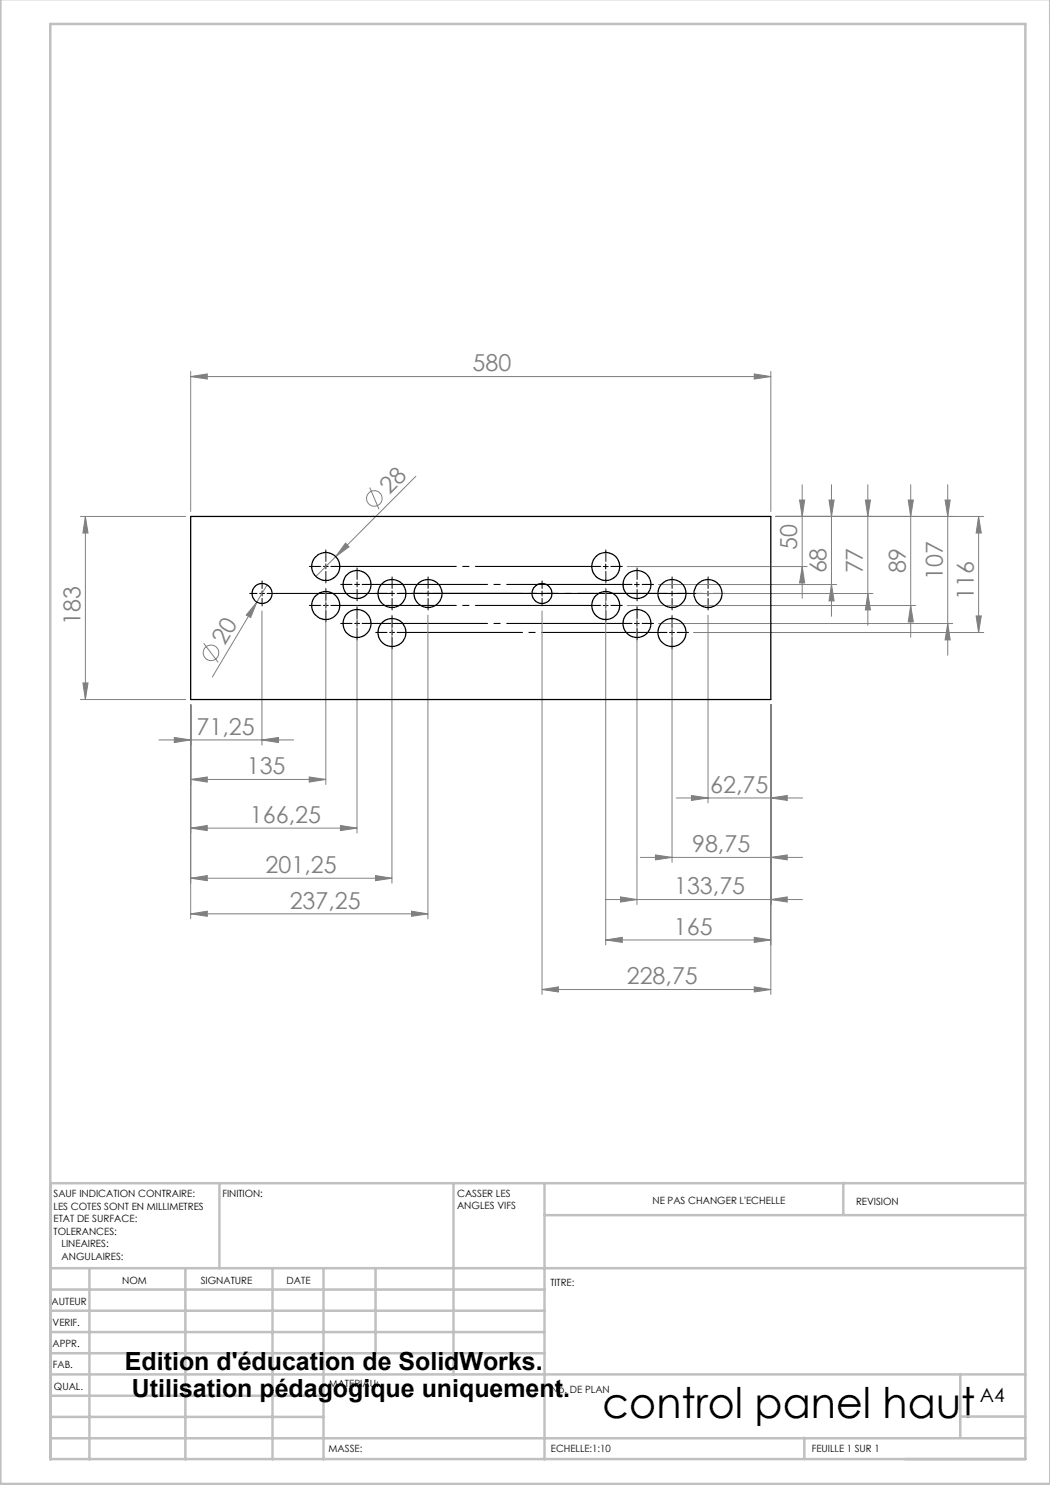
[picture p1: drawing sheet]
<svg xmlns="http://www.w3.org/2000/svg" width="210mm" height="297mm" viewBox="0 0 210 297" stroke-linecap="round" stroke-linejoin="round" font-family="sans-serif">
<g fill="none" stroke="#808080" stroke-width=".2">
<path d="M38.1 75.3l3.4-.5v1zM38.1 74.3v28M38.1 75.3h116.1M150.8 74.8l3.4 .5-3.4 .5zM154.2 74.3v28M73.9 97.5l1.9 4.4M83.2 95.2l-20 20.1M160.4 96.9v22.8M166.3 96.9v26.4M173.6 96.9v28.2M182.1 96.9v30.6M189.5 96.9v34.2"/>
<path d="M16.1 103.3h21M17.1 103.3l.5 3.3h-1zM17.1 103.3v36.6M53.4 117l-2 3.4M65.2 117.6v39.3M69.1 108.6l.7 .8-2.7 1.9zM121.1 117.6v71.4M125.4 113.3h36M131.7 116.9h35.6M139.3 118.7h35.3M155.2 103.3h41.5M159.9 100h1l-.5 3.3z"/>
<path d="M160.4 113.3l.5 3.3h-1zM165.8 100h1l-.5 3.3zM166.3 116.9l.5 3.3h-1zM173.1 100h1l-.5 3.3zM173.6 118.7l.5 3.3h-1zM181.6 100h1.1l-.6 3.3zM189 100h1l-.5 3.3zM195.7 103.3l.6 3.3h-1.1zM195.7 103.3v23.2M16.1 139.9h21M16.6 136.6h1l-.5 3.3zM40.7 128.7l2.9 3.8"/>
<path d="M51.4 120.4l-1.3 3.1-.9-.5zM51.4 120.4l-8.9 15M52.4 122.2v26.8M71.4 121.2v45.4M78.4 123v53.6M85.6 123v60.8M108.4 122.2v76.7M125.4 121.1h57.8M127.4 121.2v59.7M131.7 124.7h58.8M134.4 123v49.5M138.7 126.5h58"/>
<path d="M141.6 123v37.6M182.1 121.1l.6 3.3h-1.1zM189.5 124.7l.5 3.3h-1zM195.2 123.2h1.1l-.6 3.3zM31.8 148h26.9M34.9 147.5l3.2 .5-3.2 .5zM38.1 155.9l3.4-.5v1zM38.1 140.9v42.9M38.1 155.9h27.1M52.4 148l3.3-.5v1zM61.8 155.4l3.4 .5-3.4 .5zM135.3 159.6h25.2"/>
<path d="M138.3 159.1l3.3 .5-3.3 .5zM154.2 159.6l3.2-.5v1zM154.2 140.9v58M38.1 165.6l3.4-.5v1zM38.1 175.6l3.4-.5v1zM38.1 165.6h33.3M38.1 175.6h40.3M68.1 165.1l3.3 .5-3.3 .5zM75.1 175.1l3.3 .5-3.3 .5zM121 179.9h39.5M124.1 179.4l3.3 .5-3.3 .5zM128.1 171.5h32.4"/>
<path d="M131.1 171l3.3 .5-3.3 .5zM154.2 171.5l3.2-.5v1zM154.2 179.9l3.2-.5v1zM38.1 182.8l3.4-.6v1.1zM38.1 182.8h47.5M82.3 182.2l3.3 .6-3.3 .5zM108.4 197.9l3.3-.5v1zM108.4 197.9h45.8M121.1 188l3.4-.5v1zM121.1 188h33.1M150.8 187.5l3.4 .5-3.4 .5zM150.8 197.4l3.4 .5-3.4 .5z"/>
<circle cx="74.9" cy="99.7" r="1.55"/>
<circle cx="42.2" cy="130.6" r="1.56"/>
</g>
<g fill="none" stroke="#000" stroke-width=".2" stroke-dasharray="30.5 1.3 1.3 1.3">
<path d="M51.4 118.7h-1.5M52.4 118.7v.5M52.4 118.7h.5M52.4 118.7v-.5M52.4 118.7h-.5M52.4 119.7v1.5M52.4 117.7v-1.5M64.2 113.3h-2.3M65.2 113.3v.5M65.2 113.3h.5M65.2 113.3v-.5M65.2 113.3h-.5"/>
<path d="M65.2 114.3v2.3M65.2 112.3v-2.3M70.4 116.9h-2.3M71.4 116.9v.5M71.4 116.9h.5M71.4 116.9v-.5M71.4 116.9h-.5M71.4 117.9v2.3M71.4 115.9v-2.3M77.4 118.7h-2.3M78.4 118.7v.5M78.4 118.7h.5"/>
<path d="M78.4 118.7v-.5M78.4 118.7h-.5M78.4 119.7v2.3M78.4 117.7v-2.3M84.6 118.7h-2.3M85.6 118.7v.5M85.6 118.7h.5M85.6 118.7v-.5M85.6 118.7h-.5M85.6 119.7v2.3M85.6 117.7v-2.3M108.4 119.7v1.5"/>
<path d="M108.4 117.7v-1.5M109.4 118.7h1.5M121.2 114.3v2.3M121.2 112.3v-2.3M122.2 113.3h2.3M127.4 117.9v2.3M127.4 115.9v-2.3M128.4 116.9h2.3M134.4 119.7v2.3M134.4 117.7v-2.3M135.4 118.7h2.3M141.6 119.7v2.3"/>
<path d="M141.6 117.7v-2.3M142.6 118.7h2.3M64.2 121.1h-2.3M65.2 121.1v.5M65.2 121.1h.5M65.2 121.1v-.5M65.2 121.1h-.5M65.2 122.1v2.3M65.2 120.1v-2.3M70.4 124.7h-2.3M71.4 124.7v.5M71.4 124.7h.5"/>
<path d="M71.4 124.7v-.5M71.4 124.7h-.5M71.4 125.7v2.3M71.4 123.7v-2.3M77.4 126.5h-2.3M78.4 126.5v.5M78.4 126.5h.5M78.4 126.5v-.5M78.4 126.5h-.5M78.4 127.5v2.3M78.4 125.5v-2.3M121.2 122.1v2.3"/>
<path d="M121.2 120.1v-2.3M122.2 121.1h2.3M127.4 125.7v2.3M127.4 123.7v-2.3M128.4 124.7h2.3M134.4 127.5v2.3M134.4 125.5v-2.3M135.4 126.5h2.3"/>
</g>
<path d="M107.4 118.7h-54M120.2 113.3h-54M126.4 116.9h-54M133.4 118.7h-54M140.6 118.7h-54M120.2 121.1h-54M126.4 124.7h-54M133.4 126.5h-54" fill="none" stroke="#000" stroke-width=".2" stroke-dasharray="30.5 1.3 1.3 1.3" stroke-dashoffset="5.4"/>
<g fill="none" stroke="#000" stroke-width=".2">
<path d="M107.9 118.7h1M108.4 118.2v1M120.7 113.3h.9M121.1 112.8v1M126.9 116.9h1M127.4 116.4v1M133.9 118.7h1M134.4 118.2v1M141.1 118.7h1M141.6 118.2v1M120.7 121.1h.9M121.1 120.6v1"/>
<path d="M126.9 124.7h1M127.4 124.2v1M133.9 126.5h1M134.4 126v1"/>
</g>
<g fill="none" stroke="#c0c0c0" stroke-width=".5">
<path d="M.1 -.1v296.9h209.9v-296.9M10.1 4.8h195v287h-195zM43.9 236.6v17M90.7 236.6v38.3M108.9 236.6v55.3M168.7 236.6v6.3M205.1 236.6h-195v55.3M10.1 253.6h195M10.1 257.9h98.8M17.9 253.6v38.3M37.1 253.6v38.3M54.5 253.6v38.3"/>
<path d="M64.7 253.6v38.3M75.1 253.6v17M108.9 243h96.2M10.1 270.6h98.8M10.1 266.4h98.8M10.1 262.1h98.8M10.1 279.1h54.6M10.1 274.9h195M192.1 274.8v12.7M10.1 287.7h195M10.1 283.4h54.6M160.9 287.5v4.3"/>
<path d="M192.1 283.3h13"/>
</g>
<g fill="#808080">
<path d="M69.1 108.6l.7 .8-2.7 1.9z"/>
<path d="M51.4 120.4l-1.3 3.1-.9-.5z"/>
<path d="M150.8 74.8l3.4 .5-3.4 .5zM38.1 75.3l3.4-.5v1zM154.2 159.6l3.2-.5v1zM138.3 159.1l3.3 .5-3.3 .5zM154.2 171.5l3.2-.5v1zM131.1 171l3.3 .5-3.3 .5zM154.2 179.9l3.2-.5v1zM124.1 179.4l3.3 .5-3.3 .5zM150.8 187.5l3.4 .5-3.4 .5zM121.1 188l3.4-.5v1zM150.8 197.4l3.4 .5-3.4 .5zM108.4 197.9l3.3-.5v1z"/>
<path d="M34.9 147.5l3.2 .5-3.2 .5zM52.4 148l3.3-.5v1zM38.1 155.9l3.4-.5v1zM61.8 155.4l3.4 .5-3.4 .5zM38.1 165.6l3.4-.5v1zM68.1 165.1l3.3 .5-3.3 .5zM38.1 175.6l3.4-.5v1zM75.1 175.1l3.3 .5-3.3 .5zM38.1 182.8l3.4-.6v1.1zM82.3 182.2l3.3 .6-3.3 .5z"/>
<path d="M189.5 124.7l.5 3.3h-1zM189 100h1l-.5 3.3zM195.2 123.2h1.1l-.6 3.3zM195.7 103.3l.6 3.3h-1.1z"/>
<path d="M17.1 103.3l.5 3.3h-1zM16.6 136.6h1l-.5 3.3zM159.9 100h1l-.5 3.3zM160.4 113.3l.5 3.3h-1zM165.8 100h1l-.5 3.3zM166.3 116.9l.5 3.3h-1zM173.1 100h1l-.5 3.3zM173.6 118.7l.5 3.3h-1zM181.6 100h1.1l-.6 3.3zM182.1 121.1l.6 3.3h-1.1z"/>
</g>
<g fill="none" stroke="#000" stroke-width=".25">
<path d="M38.1 103.3h116.1v36.6h-116.1z"/>
<circle cx="52.4" cy="118.7" r="2"/>
<circle cx="65.1" cy="113.3" r="2.79"/>
<circle cx="71.4" cy="116.9" r="2.8"/>
<circle cx="78.4" cy="118.7" r="2.8"/>
<circle cx="85.6" cy="118.7" r="2.8"/>
<circle cx="108.4" cy="118.7" r="2"/>
<circle cx="121.2" cy="113.3" r="2.79"/>
<circle cx="127.4" cy="116.9" r="2.8"/>
<circle cx="134.4" cy="118.7" r="2.8"/>
<circle cx="141.6" cy="118.7" r="2.82"/>
<circle cx="65.1" cy="121.1" r="2.8"/>
<circle cx="71.4" cy="124.7" r="2.8"/>
<circle cx="78.4" cy="126.5" r="2.8"/>
<circle cx="121.2" cy="121.1" r="2.8"/>
<circle cx="127.4" cy="124.7" r="2.8"/>
<circle cx="134.4" cy="126.5" r="2.8"/>
</g>
<text font-size="8.5" x="120.5" y="283.5">control panel haut</text>
<g font-size="5">
<text x="25" y="273.9">Edition d'éducation de SolidWorks.</text>
<text x="26.4" y="279.4">Utilisation pédagogique uniquement.</text>
</g>
<g font-size="4.7" fill="#808080">
<text x="94.5" y="74.3">580</text>
<text x="77.9" y="99.1" transform="rotate(-45 77.9 99.1)">28</text>
<text x="159.4" y="110.1" transform="rotate(-90 159.4 110.1)">50</text>
<text x="165.3" y="114.7" transform="rotate(-90 165.3 114.7)">68</text>
<text x="172.6" y="114.7" transform="rotate(-90 172.6 114.7)">77</text>
<text x="181.2" y="114.7" transform="rotate(-90 181.2 114.7)">89</text>
<text x="188.5" y="116" transform="rotate(-90 188.5 116)">107</text>
<text x="194.7" y="119.9" transform="rotate(-90 194.7 119.9)">116</text>
<text x="16.1" y="124.9" transform="rotate(-90 16.1 124.9)">183</text>
<text x="45" y="129.2" transform="rotate(-59 45 129.2)">20</text>
<text x="39.3" y="147">71,25</text>
<text x="49.4" y="154.9">135</text>
<text x="142.1" y="158.6">62,75</text>
<text x="50" y="164.6">166,25</text>
<text x="138.4" y="170.5">98,75</text>
<text x="53.1" y="174.6">201,25</text>
<text x="134.8" y="178.9">133,75</text>
<text x="57.9" y="181.7">237,25</text>
<text x="134.8" y="186.9">165</text>
<text x="125.4" y="196.9">228,75</text>
</g>
<text font-size="3.9" x="196" y="280.4">A4</text>
<g font-size="2">
<text x="10.7" y="239.5">SAUF INDICATION CONTRAIRE:</text>
<text x="44.5" y="239.5">FINITION:</text>
<text x="91.4" y="239.4">CASSER LES</text>
<text x="10.7" y="242">LES COTES SONT EN MILLIMETRES</text>
<text x="10.7" y="244.5">ETAT DE SURFACE:</text>
<text x="91.4" y="241.9">ANGLES VIFS</text>
<text x="130.5" y="240.8">NE PAS CHANGER L'ECHELLE</text>
<text x="171.2" y="241">REVISION</text>
<text x="10.7" y="247">TOLERANCES:</text>
<text x="12.3" y="249.5">LINEAIRES:</text>
<text x="12.3" y="252">ANGULAIRES:</text>
<text x="24.4" y="256.9">NOM</text>
<text x="40.1" y="256.8">SIGNATURE</text>
<text x="57.3" y="256.8">DATE</text>
<text x="110.1" y="257.1">TITRE:</text>
<text x="10.3" y="260.9">AUTEUR</text>
<text x="10.5" y="269.3">APPR.</text>
<text x="10.5" y="265.2">VERIF.</text>
<text x="10.6" y="273.6">FAB.</text>
<text x="10.8" y="278">QUAL.</text>
<text x="65.8" y="277.4">MATERIAU:</text>
<text x="110.2" y="278.5">No. DE PLAN</text>
<text x="65.7" y="290.4">MASSE:</text>
<text x="110.2" y="290.5">ECHELLE:1:10</text>
<text x="162.4" y="290.4">FEUILLE 1 SUR 1</text>
</g>
</svg>
